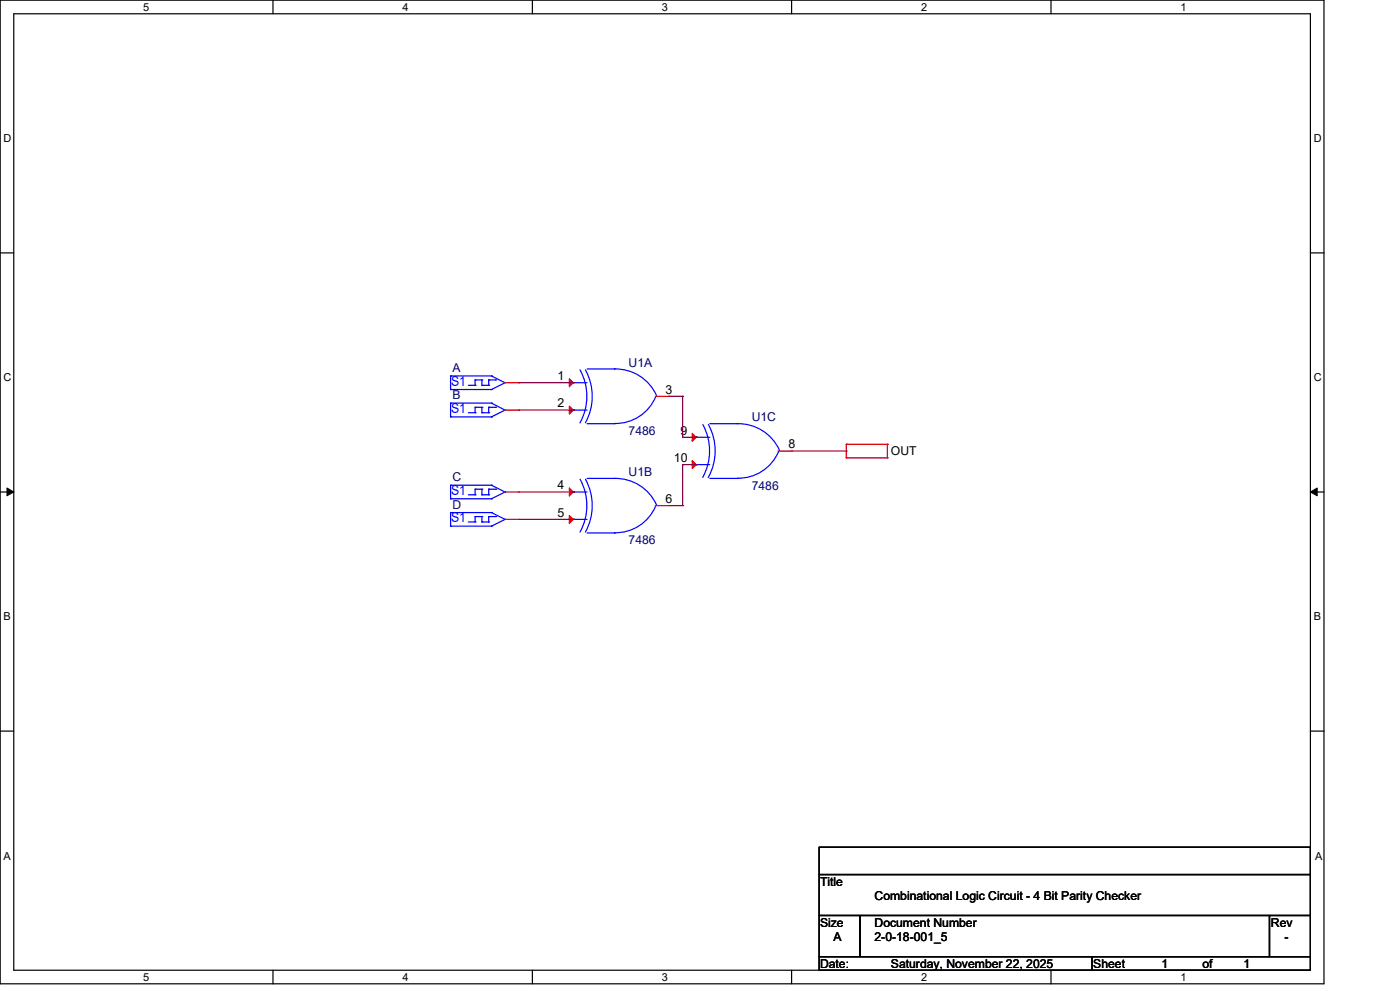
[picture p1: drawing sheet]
<svg xmlns="http://www.w3.org/2000/svg" width="297mm" height="210mm" viewBox="0 0 297 210" stroke-linecap="round" stroke-linejoin="round" font-family="sans-serif">
<g fill="none" stroke="#000" stroke-width=".25">
<path d="M0 0h280.6v208.4h-280.6zM2.9 2.9h274.8v202.6h-274.8zM57.8 0v2.9M112.8 0v2.9M167.8 0v2.9M222.7 0v2.9M0 53.6h2.9M277.7 53.6h2.9M0 104.2h2.9M277.7 104.2h2.9M0 154.9h2.9M277.7 154.9h2.9"/>
<path d="M173.6 179.4h104.1v5.8h-104.1zM173.6 185.2h104.1v8.7h-104.1zM173.6 193.9h8.7v8.7h-8.7zM182.3 193.9h86.7v8.7h-86.7zM269 193.9h8.7v8.7h-8.7zM57.8 205.5v2.9M112.8 205.5v2.9M167.8 205.5v2.9M173.6 202.6h57.8v2.9h-57.8zM222.7 205.5v2.9M231.4 202.6h46.3v2.9h-46.3z"/>
</g>
<path d="M1.5 103.4l1.4 .8-1.4 .8zM277.7 104.2l1.4-.8v1.6z" fill="#000" stroke="#000" stroke-width=".21"/>
<g fill="none" stroke="#f00" stroke-width=".25">
<path d="M107 81.1h2.9M107 86.9h2.9M109.9 81.1h.1M109.9 86.9h.1M121.5 81.1h.1M121.5 86.9h.1M138.9 83.9h2.8M141.7 83.9h.1M147.5 92.6h.1M147.5 98.4h.1M164.9 95.5h2.9M167.8 95.5h.1"/>
<path d="M179.3 97h.1M179.3 94.1h.1M179.3 94.1h8.8M179.3 97h8.8M179.3 94.1v2.9M188.1 94.1h.1M188.1 97h.1M188.1 94.1v2.9M107 110h2.9M107 104.2h2.9M109.9 110h.1M109.9 104.2h.1"/>
<path d="M121.5 104.2h.1M121.5 110h.1M138.9 107.1h2.8M141.7 107.1h.1"/>
</g>
<g fill="none" stroke="#00f" stroke-width=".25">
<path d="M95.5 79.6h.1M95.5 79.6v2.9M95.5 79.6h8.7M104.2 79.6h.1M104.2 79.6l2.8 1.5M122.9 78.3a11.6 11.6 0 0 1 0 11.3M124.1 78.3a11.6 11.6 0 0 1 0 11.2M124.4 78.1h5.8M130.2 78.1h.1M130.2 78.2a9.5 9.5 0 0 1 9 5.6M95.5 82.5h.1M95.5 85.4h.1"/>
<path d="M95.5 88.3h.1M95.5 85.4v2.9M95.5 82.5h8.7M95.5 88.3h8.7M95.5 85.4h8.7M99.2 81.6h1.5M99.2 87.4h1.5M100.7 80.5h.1M100.7 81.6h.1M100.7 86.3h.1M100.7 87.4h.1M100.7 80.5v1.1"/>
<path d="M100.7 86.3v1.1M100.7 80.5h1.4M100.7 86.3h1.4M102.1 80.5h.1M102.1 81.6h.1M102.1 86.3h.1M102.1 87.4h.1M102.1 80.5v1.1M102.1 86.3v1.1M102.1 81.6h1.5M102.1 87.4h1.5M103.6 81.6h.1"/>
<path d="M103.6 80.5h.1M103.6 87.4h.1M103.6 86.3h.1M103.6 80.5v1.1M103.6 86.3v1.1M103.6 80.5h1.4M103.6 86.3h1.4M104.2 82.5h.1M104.2 88.3h.1M104.2 85.4h.1M104.2 85.4l2.8 1.5M105 80.5h.1"/>
<path d="M105 86.3h.1M107 81.1h.1M107 86.9h.1M107 81.1l-2.8 1.4M107 86.9l-2.8 1.4M121.5 81.1h.1M121.5 86.9h.1M121.5 81.1h2.9M121.5 86.9h2.9M124.4 89.7h5.8M130.2 89.7h.1M139 84a9.2 9.2 0 0 1-8.8 5.7"/>
<path d="M147.5 92.6h.1M147.5 98.4h.1M147.5 92.6h2.9M147.5 98.4h2.9M148.9 89.9a11.6 11.6 0 0 1 0 11.2M150.1 89.9a11.6 11.6 0 0 1 0 11.2M150.4 89.7h5.8M156.2 89.7a9.5 9.5 0 0 1 9 5.7M156.2 89.7h.1M165 95.6a9.2 9.2 0 0 1-8.8 5.7M95.5 108.6h.1M95.5 111.4h.1"/>
<path d="M95.5 102.8h.1M95.5 105.6h.1M95.5 111.4h8.7M95.5 108.6h8.7M95.5 102.8v2.8M95.5 108.6v2.8M95.5 105.6h8.7M95.5 102.8h8.7M99.2 110.6h1.5M99.2 104.8h1.5M100.7 109.4h.1M100.7 110.6h.1"/>
<path d="M100.7 103.6h.1M100.7 104.8h.1M100.7 103.6v1.2M100.7 109.4v1.2M100.7 109.4h1.4M100.7 103.6h1.4M102.1 109.4h.1M102.1 110.6h.1M102.1 103.6h.1M102.1 104.8h.1M102.1 110.6h1.5M102.1 103.6v1.2"/>
<path d="M102.1 109.4v1.2M102.1 104.8h1.5M103.6 110.6h.1M103.6 109.4h.1M103.6 104.8h.1M103.6 103.6h.1M103.6 109.4h1.4M103.6 103.6v1.2M103.6 109.4v1.2M103.6 103.6h1.4M104.2 111.4h.1M104.2 108.6h.1"/>
<path d="M104.2 105.6h.1M104.2 102.8h.1M104.2 108.6l2.8 1.4M104.2 102.8l2.8 1.4M105 109.4h.1M105 103.6h.1M107 110h.1M107 104.2h.1M107 110l-2.8 1.4M107 104.2l-2.8 1.4M121.5 104.2h.1M121.5 110h.1"/>
<path d="M121.5 104.2h2.9M121.5 110h2.9M122.9 101.5a11.6 11.6 0 0 1 0 11.2M124.1 101.5a11.6 11.6 0 0 1 0 11.2M124.4 101.3h5.8M124.4 112.9h5.8M130.2 112.9h.1M130.2 101.3h.1M130.2 101.3a9.5 9.5 0 0 1 8.9 5.7M139 107.1a9.2 9.2 0 0 1-8.8 5.7M150.4 101.3h5.8M156.2 101.3h.1"/>
</g>
<g fill="#f00" stroke="#f00" stroke-width=".25">
<path d="M146.7 91.8l.8 .8-.8 .9z"/>
<path d="M146.7 97.6l.8 .8-.8 .9z"/>
<path d="M120.6 80.2l.9 .9-.9 .8z"/>
<path d="M120.6 86l.9 .9-.9 .8z"/>
<path d="M120.6 103.4l.9 .8-.9 .9z"/>
<path d="M120.6 109.2l.9 .8-.9 .9z"/>
</g>
<g fill="none" stroke="#800040" stroke-width=".25">
<path d="M109.9 81.1h11.6M109.9 86.9h11.6M121.5 81.1h.1M121.5 86.9h.1M141.7 83.9h3M144.7 83.9h.1M144.7 92.6h.1M144.7 98.4h.1M144.7 83.9v8.7M144.7 98.4v8.7M144.7 92.6h2.8M144.7 98.4h2.8"/>
<path d="M147.5 92.6h.1M147.5 98.4h.1M167.8 95.5h11.5M179.3 95.5h.1M109.9 104.2h11.6M109.9 110h11.6M121.5 104.2h.1M121.5 110h.1M141.7 107.1h3M144.7 107.1h.1"/>
</g>
<g font-size="2.9" fill="#00f">
<text x="95.6" y="81.7">S1</text>
<text x="95.6" y="87.5">S1</text>
<text x="95.6" y="104.8">S1</text>
<text x="95.6" y="110.6">S1</text>
</g>
<g font-size="2.6" fill="#000080">
<text x="133.2" y="77.6">U1A</text>
<text x="95.9" y="78.8">A</text>
<text x="95.9" y="84.6">B</text>
<text x="159.3" y="89.2">U1C</text>
<text x="133.2" y="92.1">7486</text>
<text x="95.9" y="102">C</text>
<text x="133.2" y="100.8">U1B</text>
<text x="95.9" y="107.7">D</text>
<text x="159.3" y="103.7">7486</text>
<text x="133.2" y="115.3">7486</text>
</g>
<g font-size="2.6">
<text x="118.1" y="80.5">1</text>
<text x="141.1" y="83.4">3</text>
<text x="118.1" y="86.3">2</text>
<text x="144.2" y="92">9</text>
<text x="167.1" y="95">8</text>
<text x="142.8" y="97.8">10</text>
<text x="188.8" y="96.5">OUT</text>
<text x="118.1" y="103.6">4</text>
<text x="141.1" y="106.5">6</text>
<text x="118.1" y="109.4">5</text>
<text x="173.8" y="187.7">Title</text>
<text x="185.3" y="190.6">Combinational Logic Circuit - 4 Bit Parity Checker</text>
<text x="173.8" y="196.3">Size</text>
<text x="185.3" y="196.3">Document Number</text>
<text x="269.3" y="196.3">Rev</text>
<text x="176.7" y="199.3">A</text>
<text x="185.3" y="199.3">2-0-18-001_5</text>
<text x="272.2" y="199.3">-</text>
<text x="173.8" y="205.1">Date:</text>
<text x="188.8" y="205.1">Saturday, November 22, 2025</text>
<text x="231.7" y="205.1">Sheet</text>
<text x="246.2" y="205.1">1</text>
<text x="254.8" y="205.1">of</text>
<text x="263.5" y="205.1">1</text>
</g>
<g font-size="2.3">
<text x="30.4" y="2.2">5</text>
<text x="85.3" y="2.2">4</text>
<text x="140.3" y="2.2">3</text>
<text x="195.2" y="2.2">2</text>
<text x="250.2" y="2.2">1</text>
<text x=".8" y="30.1">D</text>
<text x="278.4" y="30.1">D</text>
<text x=".8" y="80.8">C</text>
<text x="278.4" y="80.8">C</text>
<text x=".8" y="131.4">B</text>
<text x="278.4" y="131.4">B</text>
<text x=".8" y="182.2">A</text>
<text x="278.7" y="182.2">A</text>
<text x="30.4" y="207.7">5</text>
<text x="85.3" y="207.7">4</text>
<text x="140.3" y="207.7">3</text>
<text x="195.2" y="207.7">2</text>
<text x="250.2" y="207.7">1</text>
</g>
</svg>
